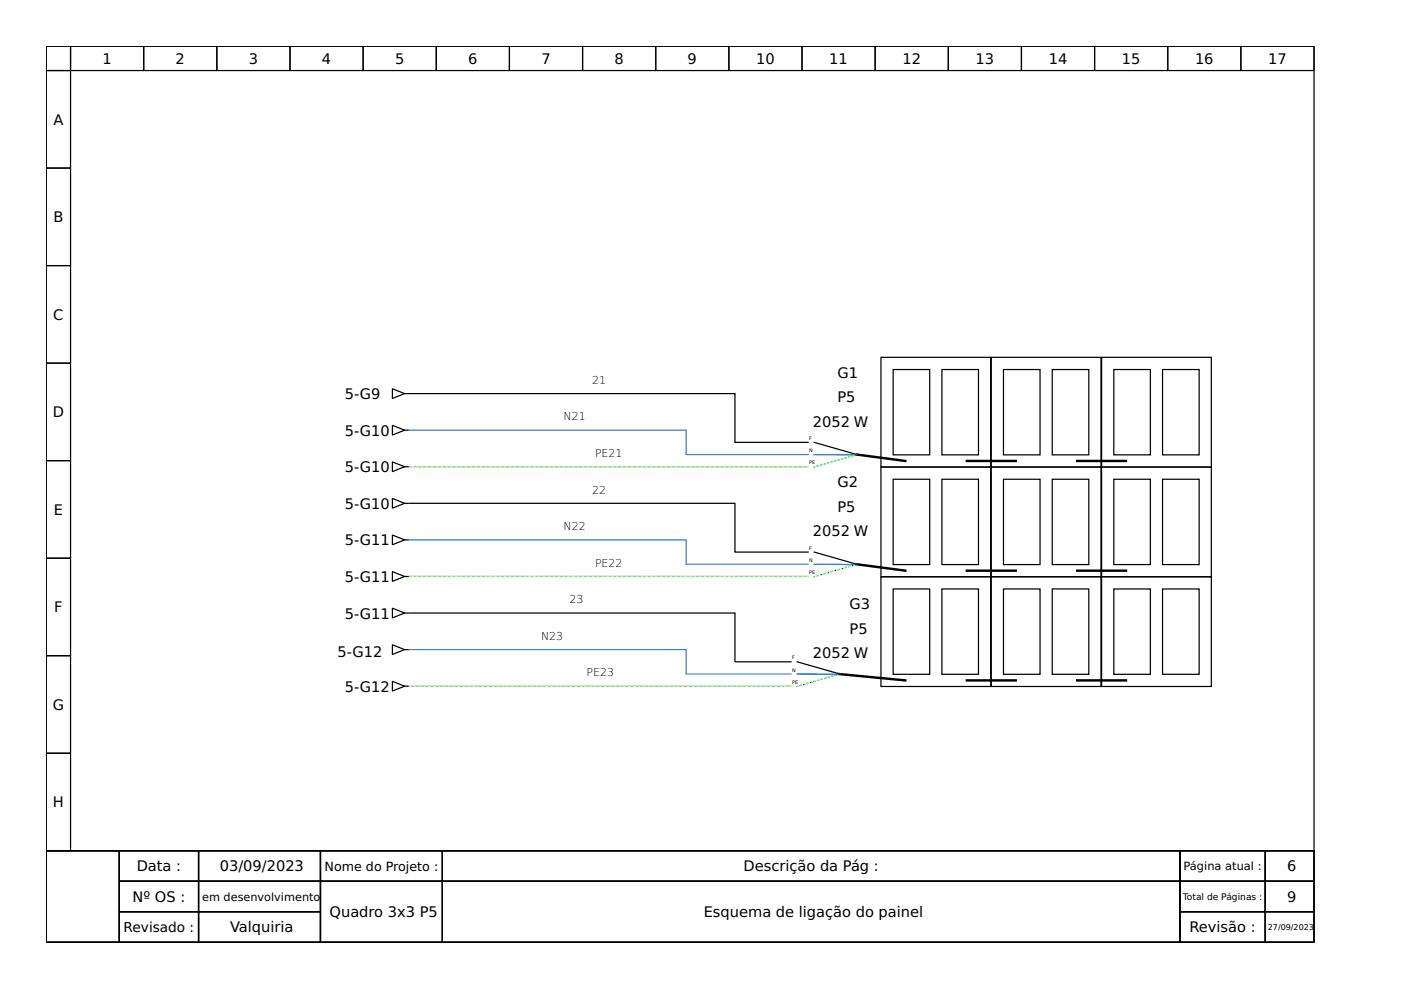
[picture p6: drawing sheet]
<svg xmlns="http://www.w3.org/2000/svg" width="297mm" height="210mm" viewBox="0 0 297 210" stroke-linecap="round" stroke-linejoin="round" font-family="sans-serif">
<g fill="none" stroke="#000" stroke-width=".26">
<path d="M9.8 9.8h268.8v170.6h-268.8zM9.8 9.8h5.2v5.2h-5.2zM9.8 15h5.2v20.6h-5.2zM15 9.8h15.5v5.2h-15.5zM30.5 9.8h15.5v5.2h-15.5zM46 9.8h15.5v5.2h-15.5zM61.5 9.8h15.5v5.2h-15.5zM77 9.8h15.5v5.2h-15.5zM92.5 9.8h15.5v5.2h-15.5zM108 9.8h15.5v5.2h-15.5zM123.5 9.8h15.5v5.2h-15.5zM139 9.8h15.5v5.2h-15.5z"/>
<path d="M154.5 9.8h15.5v5.2h-15.5zM170 9.8h15.6v5.2h-15.6zM185.6 9.8h15.5v5.2h-15.5zM201.1 9.8h15.5v5.2h-15.5zM216.6 9.8h15.5v5.2h-15.5zM232.1 9.8h15.5v5.2h-15.5zM247.6 9.8h15.5v5.2h-15.5zM263.1 9.8h15.5v5.2h-15.5zM9.8 35.6h5.2v20.7h-5.2zM9.8 56.3h5.2v20.7h-5.2zM9.8 77h5.2v20.7h-5.2zM186.8 75.8h23.2v23.2h-23.2z"/>
<path d="M189.4 78.3h7.7v18.1h-7.7zM199.7 78.3h7.8v18.1h-7.8zM210.2 75.8h23.2v23.2h-23.2zM212.8 78.3h7.7v18.1h-7.7zM223.1 78.3h7.7v18.1h-7.7zM233.6 75.8h23.2v23.2h-23.2zM236.1 78.3h7.8v18.1h-7.8zM246.5 78.3h7.7v18.1h-7.7zM9.8 97.7h5.2v20.6h-5.2zM83.2 97.9l2.6 1.1-2.6 1zM83.2 90.2l2.6 1-2.6 1zM83.2 82.4l2.6 1.1-2.6 1z"/>
<path d="M85.8 99h.8M85.8 91.2h.8M85.8 83.5h.8M86.8 83.5h69v10.3h15.5M172.6 93.8l9.1 2.6M186.8 99h23.2v23.3h-23.2zM210.2 99h23.2v23.3h-23.2zM233.6 99h23.2v23.3h-23.2zM9.8 118.3h5.2v20.7h-5.2zM83.2 105.7l2.6 1-2.6 1.1zM83.2 113.4l2.6 1.1-2.6 1zM85.8 106.7h.8"/>
<path d="M85.8 114.5h.8M86.8 106.7h69v10.4h15.5M172.6 117.1l9.1 2.5M189.4 101.6h7.7v18.1h-7.7zM199.7 101.6h7.8v18.1h-7.8zM212.8 101.6h7.7v18.1h-7.7zM223.1 101.6h7.7v18.1h-7.7zM236.1 101.6h7.8v18.1h-7.8zM246.5 101.6h7.7v18.1h-7.7zM9.8 139h5.2v20.7h-5.2zM83.2 136.7l2.6 1-2.6 1.1zM83.2 128.9l2.6 1.1-2.6 1z"/>
<path d="M83.2 121.2l2.6 1-2.6 1.1zM85.8 137.7h.8M85.8 130h.8M85.8 122.2h.8M86.8 130h69v10.3h11.9M186.8 122.3h23.2v23.3h-23.2zM189.4 124.9h7.7v18.1h-7.7zM199.7 124.9h7.8v18.1h-7.8zM210.2 122.3h23.2v23.3h-23.2zM212.8 124.9h7.7v18.1h-7.7zM223.1 124.9h7.7v18.1h-7.7zM233.6 122.3h23.2v23.3h-23.2z"/>
<path d="M236.1 124.9h7.8v18.1h-7.8zM246.5 124.9h7.7v18.1h-7.7zM9.8 159.7h5.2v20.7h-5.2zM83.2 144.5l2.6 1-2.6 1zM85.8 145.5h.8M169 140.3l9.1 2.6M9.8 180.4h268.8v19.4h-268.8zM9.8 180.4h15.5v19.4h-15.5zM25.3 180.4h16.8v6.4h-16.8zM25.3 186.8h16.8v6.5h-16.8zM25.3 193.3h16.8v6.5h-16.8zM42.1 180.4h25.8v6.4h-25.8z"/>
<path d="M42.1 186.8h25.8v6.5h-25.8zM42.1 193.3h25.8v6.5h-25.8zM67.9 180.4h25.9v6.4h-25.9zM67.9 186.8h25.9v13h-25.9zM93.8 180.4h156.4v6.4h-156.4zM93.8 186.8h156.4v13h-156.4zM250.2 180.4h18.1v6.4h-18.1zM250.2 186.8h18.1v6.5h-18.1zM250.2 193.3h18.1v6.5h-18.1zM268.3 180.4h10.3v6.4h-10.3zM268.3 186.8h10.3v6.5h-10.3zM268.3 193.3h10.3v6.5h-10.3z"/>
</g>
<path d="M181.7 96.4l10.2 1.3M205 97.7h10.3M228.4 97.7h10.3M181.7 119.6l10.2 1.4M205 121h10.3M228.4 121h10.3M177.8 142.9l14.1 1.4M205 144.3h10.3M228.4 144.3h10.3" fill="none" stroke="#000" stroke-width=".52"/>
<path d="M172.6 96.4h8.8M172.6 119.6l8.8 .1M169 142.9l8.7 .1" fill="none" stroke="#00f" stroke-width=".26"/>
<path d="M181.7 96.4l-9.1 2.6M181.7 119.6l-9.1 2.7M178.1 142.9l-9.2 2.7" fill="none" stroke="#0f0" stroke-width=".26" stroke-dasharray=".3 .5"/>
<path d="M86.8 99h84.5M86.8 122.2h84.5M86.8 145.5h80.9" fill="none" stroke="#33d17a" stroke-width=".26"/>
<path d="M171.3 99h-84.5M171.3 122.2h-84.5M167.7 145.5h-80.9" fill="none" stroke="#f9f06b" stroke-width=".26" stroke-dasharray=".3 .8"/>
<path d="M86.8 91.2h58.7v5.2h25.8M86.8 114.5h58.7v5.1h25.8M86.8 137.7h58.7v5.2h22.2" fill="none" stroke="#3584e4" stroke-width=".26"/>
<g font-size="3.1">
<text x="21.7" y="13.5">1</text>
<text x="37.2" y="13.5">2</text>
<text x="52.7" y="13.5">3</text>
<text x="68.3" y="13.5">4</text>
<text x="83.8" y="13.5">5</text>
<text x="99.3" y="13.5">6</text>
<text x="114.8" y="13.5">7</text>
<text x="130.3" y="13.5">8</text>
<text x="145.8" y="13.5">9</text>
<text x="160.3" y="13.5">10</text>
<text x="175.8" y="13.5">11</text>
<text x="191.3" y="13.5">12</text>
<text x="206.8" y="13.5">13</text>
<text x="222.4" y="13.5">14</text>
<text x="237.9" y="13.5">15</text>
<text x="253.4" y="13.5">16</text>
<text x="268.9" y="13.5">17</text>
<text x="11.3" y="26.5">A</text>
<text x="11.3" y="47.1">B</text>
<text x="11.3" y="67.8">C</text>
<text x="177.5" y="80.1">G1</text>
<text x="11.2" y="88.5">D</text>
<text x="73.1" y="84.6">5-G9</text>
<text x="177.5" y="85.3">P5</text>
<text x="73.1" y="92.4">5-G10</text>
<text x="172.4" y="90.4">2052 W</text>
<text x="73.1" y="100.1">5-G10</text>
<text x="73.1" y="107.9">5-G10</text>
<text x="177.5" y="103.4">G2</text>
<text x="11.4" y="109.2">E</text>
<text x="172.4" y="113.7">2052 W</text>
<text x="177.5" y="108.5">P5</text>
<text x="73.1" y="115.6">5-G11</text>
<text x="73.1" y="123.4">5-G11</text>
<text x="11.5" y="129.8">F</text>
<text x="73.1" y="131.1">5-G11</text>
<text x="180.1" y="129.2">G3</text>
<text x="180.1" y="134.4">P5</text>
<text x="71.6" y="139.3">5-G12</text>
<text x="172.4" y="139.5">2052 W</text>
<text x="73.1" y="146.7">5-G12</text>
<text x="11.2" y="150.5">G</text>
<text x="11.2" y="171.2">H</text>
<text x="29" y="184.8">Data :</text>
<text x="46.6" y="184.8">03/09/2023</text>
<text x="157.6" y="184.8">Descrição da Pág :</text>
<text x="272.9" y="184.8">6</text>
<text x="28.1" y="191.2">Nº OS :</text>
<text x="272.9" y="191.2">9</text>
<text x="48.8" y="197.7">Valquiria</text>
<text x="69.9" y="194.5">Quadro 3x3 P5</text>
<text x="149.2" y="194.5">Esquema de ligação do painel</text>
<text x="252.2" y="197.7">Revisão :</text>
</g>
<text font-size="2.9" x="26.2" y="197.6">Revisado :</text>
<text font-size="2.7" x="68.8" y="184.6">Nome do Projeto :</text>
<g font-size="2.4">
<text x="250.9" y="184.5">Página atual :</text>
<text x="42.9" y="191">em desenvolvimento</text>
</g>
<g font-size="2.3">
<text x="125.5" y="81.4">21</text>
<text x="119.5" y="89.1">N21</text>
<text x="126.2" y="96.9">PE21</text>
<text x="125.5" y="104.6">22</text>
<text x="119.5" y="112.4">N22</text>
<text x="126.2" y="120.2">PE22</text>
<text x="120.7" y="127.9">23</text>
<text x="114.7" y="135.7">N23</text>
<text x="124.4" y="143.4">PE23</text>
</g>
<text font-size="1.9" x="250.8" y="190.8">Total de Páginas :</text>
<text font-size="1.7" x="268.8" y="197.2">27/09/2023</text>
<g font-size="1">
<text x="171.6" y="95.9">N</text>
<text x="171.6" y="93.3">F</text>
<text x="171.6" y="98.4">PE</text>
<text x="171.6" y="119.1">N</text>
<text x="171.6" y="116.5">F</text>
<text x="171.6" y="121.7">PE</text>
<text x="168" y="142.4">N</text>
<text x="168" y="139.8">F</text>
<text x="168" y="145">PE</text>
</g>
</svg>
